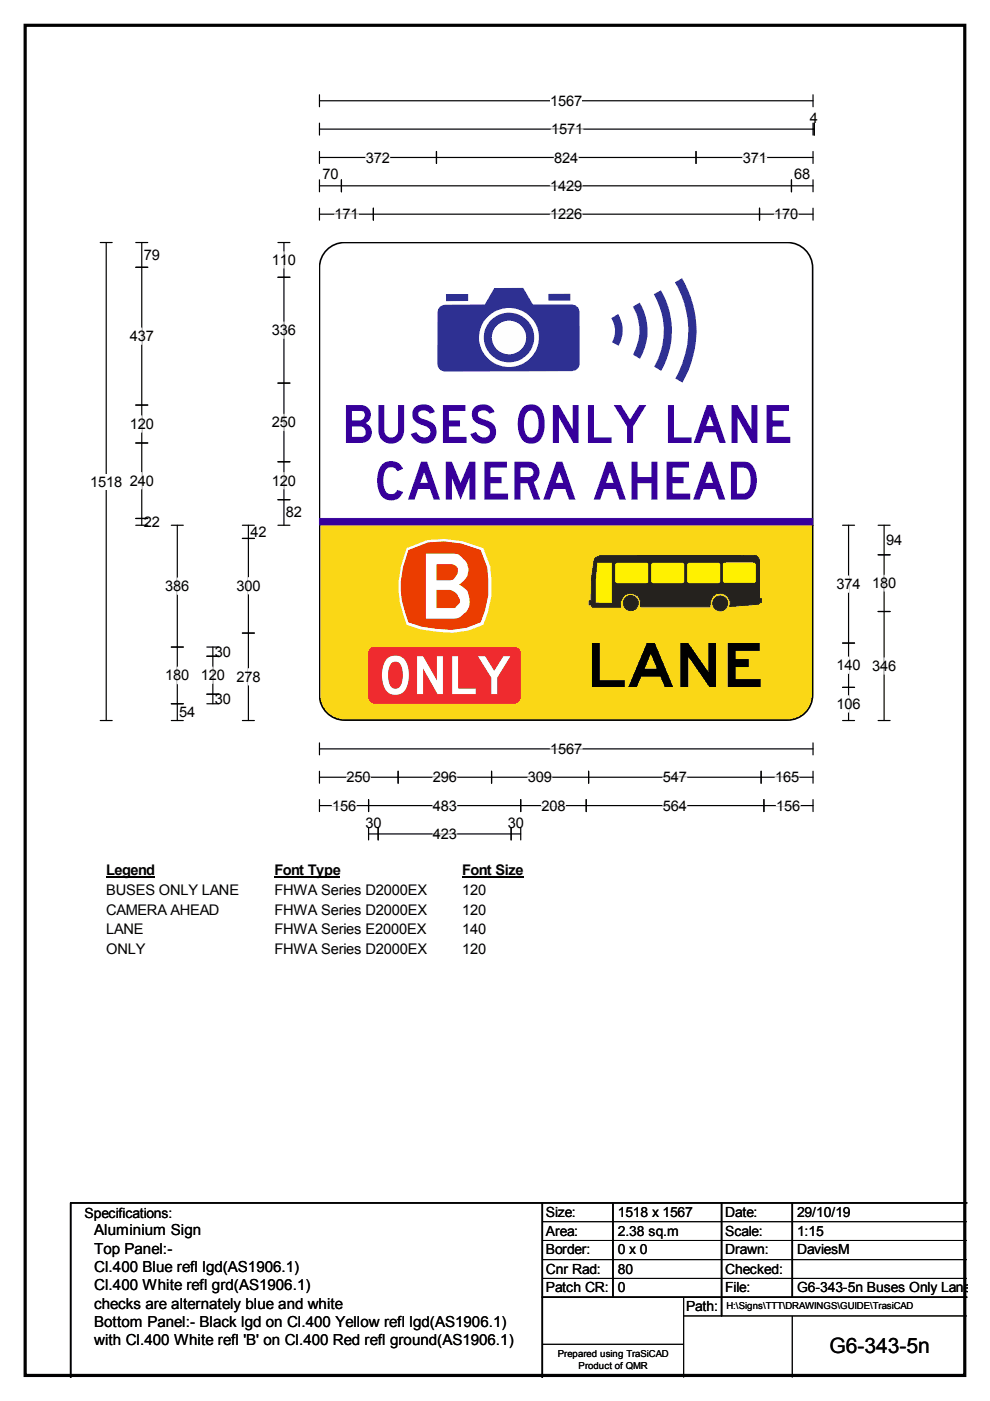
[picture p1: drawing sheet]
<svg xmlns="http://www.w3.org/2000/svg" width="210mm" height="297mm" viewBox="0 0 210 297" stroke-linecap="round" stroke-linejoin="round" font-family="sans-serif">
<path d="M5.3 5.4h199.3v286.2h-199.3z" fill="none" stroke="#000" stroke-width=".68"/>
<path d="M67.7 21.4h104.7M67.7 20.1v2.5M172.4 20.1v2.5" fill="none" stroke="#000" stroke-width=".25"/>
<path d="M116.7 19.7h6.7v3.4h-6.7z" fill="#fff"/>
<g fill="none" stroke="#000" stroke-width=".25">
<path d="M67.7 27.4h104.9M67.7 26.1v2.5M67.7 32.1v2.6M67.7 38.1v2.6M67.7 33.4h104.7M67.7 39.4h104.7M72.4 38.1v2.6M92.5 32.1v2.6M147.6 32.1v2.6M167.8 38.1v2.6M172.4 26.1v2.5M172.4 32.1v2.6"/>
<path d="M172.4 38.1v2.6M172.6 26.1v2.5M21.3 51.4h2.5M22.5 51.4v101.4M67.7 44.1v2.6M67.7 45.4h104.7M79.2 44.1v2.6M161 44.1v2.6M172.4 44.1v2.6M21.3 152.8h2.5M67.7 157.5v2.5M67.7 158.8h104.7"/>
<path d="M172.4 157.5v2.5M67.7 163.5v2.6M67.7 169.5v2.6M67.7 164.8h104.7M67.7 170.8h104.7M78.1 169.5v2.6M78.1 175.5v2.6M78.1 176.8h32.3M80.2 175.5v2.6M84.4 163.5v2.6M104.2 163.5v2.6M108.4 175.5v2.6"/>
<path d="M110.4 169.5v2.6M110.4 175.5v2.6M124.3 169.5v2.6M124.8 163.5v2.6M161.4 163.5v2.6M162 169.5v2.6M172.4 163.5v2.6M172.4 169.5v2.6"/>
</g>
<g fill="none" stroke="#fff" stroke-width=".25">
<path d="M77.6 33.4h5M116.7 39.4h6.7M116.8 27.4h6.8M117.5 33.4h5.1M157.5 33.4h5.1M71 45.4h5M116.7 45.4h6.7M164.2 45.4h5M116.7 158.8h6.7M70.4 170.8h5.1M73.5 164.8h5.1M91.8 164.8h5.1"/>
<path d="M91.8 170.8h5.1M91.8 176.8h5.1M111.9 164.8h5.1M114.8 170.8h5.1M140.5 164.8h5.1M140.5 170.8h5.1M164.3 164.8h5.1M164.6 170.8h5.1"/>
</g>
<path d="M19.1 100.4h6.7v3.4h-6.7z" fill="#fff"/>
<g fill="none" stroke="#000" stroke-width=".25">
<path d="M28.8 51.4h2.5M28.8 56.7h2.5M30.1 51.4v60M58.9 51.4h2.6M58.9 58.8h2.6M60.2 51.4v60M28.8 85.9h2.5M28.8 93.9h2.5M58.9 81.2h2.6M58.9 97.9h2.6M28.8 109.9h2.5M28.8 111.4h2.5"/>
<path d="M36.3 111.4h2.6M37.6 111.4v41.4M51.4 111.4h2.5M51.4 114.2h2.5M52.7 111.4v41.4M58.9 111.4h2.6M58.9 105.9h2.6M178.6 111.4h2.6M179.9 111.4v41.4M186.2 111.4h2.5M186.2 117.6h2.5M187.5 111.4v41.4"/>
<path d="M36.3 137.2h2.6M43.9 137.2h2.5M43.9 139.1h2.5M45.1 137.2v12M51.4 134.2h2.5M178.6 136.3h2.6M186.2 129.7h2.5M36.3 149.2h2.6M36.3 152.8h2.6M43.9 149.2h2.5M43.9 147.2h2.5M51.4 152.8h2.5"/>
<path d="M178.6 152.8h2.6M178.6 145.7h2.6M186.2 152.8h2.5"/>
</g>
<g fill="none" stroke="#fff" stroke-width=".25">
<path d="M60.2 53.4v3.4M30.1 69.5v3.5M60.2 68.3v3.4M30.1 88.2v3.4M60.2 87.8v3.5M30.1 100.2v3.5M60.2 100.2v3.5M37.6 122.5v3.5M52.7 122.5v3.4M179.9 122.1v3.5M179.9 139.3v3.5M187.5 121.9v3.4"/>
<path d="M187.5 139.5v3.4M37.6 141.4v3.6M45.1 141.4v3.5M52.7 141.8v3.4M179.9 147.5v3.5"/>
</g>
<path d="M22.5 182.8h10.2v3.4h-10.2z" fill="#fff"/>
<path d="M22.5 186h10.3" fill="none" stroke="#000" stroke-width=".34"/>
<path d="M58.2 182.8h13.9v3.4h-13.9z" fill="#fff"/>
<path d="M58.2 186h13.9" fill="none" stroke="#000" stroke-width=".34"/>
<path d="M98 182.8h12.8v3.4h-12.8z" fill="#fff"/>
<path d="M98 186h12.9" fill="none" stroke="#000" stroke-width=".34"/>
<g fill="#fff">
<path d="M22.5 187h28v3.4h-28z"/>
<path d="M58.2 187h32.1v3.4h-32.1z"/>
<path d="M98 187h5v3.4h-5z"/>
<path d="M22.5 191.1h23.9v3.4h-23.9z"/>
<path d="M58.2 191.1h32.1v3.4h-32.1z"/>
<path d="M98 191.1h5v3.4h-5z"/>
<path d="M22.5 195.3h7.8v3.4h-7.8z"/>
<path d="M58.2 195.3h32v3.4h-32z"/>
<path d="M98 195.3h5v3.4h-5z"/>
<path d="M22.5 199.4h8.1v3.4h-8.1z"/>
<path d="M58.2 199.4h32.1v3.4h-32.1z"/>
<path d="M98 199.4h5v3.4h-5z"/>
</g>
<path d="M69.3 53a5.3 5.3 0 0 1 3.8-1.6h93.9a5.3 5.3 0 0 1 5.3 5.4v54.6h-104.6v-54.6a5.3 5.3 0 0 1 1.6-3.8z" fill-rule="evenodd" fill="#fff" stroke="#fff" stroke-width=".21"/>
<path d="M67.7 111.4v-54.6a5.3 5.3 0 0 1 5.4-5.4h93.9a5.3 5.3 0 0 1 5.3 5.4v54.6" fill="none" stroke="#000" stroke-width=".34"/>
<path d="M67.7 111.3h104.6v36a5.3 5.3 0 0 1-5.3 5.4h-93.9a5.3 5.3 0 0 1-5.4-5.4z" fill-rule="evenodd" fill="#fad716" stroke="#fad716" stroke-width=".21"/>
<path d="M67.7 111.3v36a5.3 5.3 0 0 0 5.4 5.4h93.9a5.3 5.3 0 0 0 5.3-5.4v-36" fill="none" stroke="#000" stroke-width=".34"/>
<path d="M93.3 65l1-.4h8.5l2-3.5 6.1-.1 2.1 3.6h8.2a1.56 1.56 0 0 1 1.7 1.4v11.1a1.61 1.61 0 0 1-1.6 1.6l-27 .1a1.57 1.57 0 0 1-1.6-1.6l.1-11.1 .1-.6z" fill-rule="evenodd" fill="#2e3092"/>
<path d="M103.2 67.4a6.3 6.3 0 0 1 9.3-.2 6.3 6.3 0 0 1-.5 9.3 6.3 6.3 0 0 1-9.3-1.3 6.5 6.5 0 0 1-1.1-3.6l.1 1.2a6.2 6.2 0 0 1 1.5-5.4z" fill-rule="evenodd" fill="#fefefe"/>
<circle cx="107.9" cy="71.6" r="5.3" fill="#2e3092"/>
<circle cx="107.9" cy="71.5" r="3.6" fill="#fefefe"/>
<g fill="#2e3092">
<path d="M129.6 67.5l1.5-.9a6.6 6.6 0 0 1 .1 6.7l-1.4-.7a4.9 4.9 0 0 0-.2-5.1z" fill-rule="evenodd"/>
<path d="M134.2 65l1.4-.8a11.7 11.7 0 0 1 .1 11.9l-1.5-.9a10.1 10.1 0 0 0 0-10.2z" fill-rule="evenodd"/>
<path d="M138.6 62.4l1.5-.8a16.9 16.9 0 0 1 .1 17l-1.5-.9a15 15 0 0 0-.1-15.3z" fill-rule="evenodd"/>
<path d="M143.1 59.9l1.5-.9a21.6 21.6 0 0 1 .1 22.1l-1.5-.9a19.9 19.9 0 0 0-.1-20.3z" fill-rule="evenodd"/>
<path d="M94.6 62.4l4.7-.1v1.5h-4.7z" fill-rule="evenodd"/>
<path d="M116.3 62.3h4.6v1.4h-4.6z" fill-rule="evenodd"/>
</g>
<path d="M67.8 110h104.5v1.3h-104.5z" fill="#37009b"/>
<path d="M67.7 109.9h104.6v1.4h-104.6z" fill="none" stroke="#37009b" stroke-width=".21"/>
<path d="M86.2 116.2l4.4-1.7 3.6-.2 3.9 .4 4.4 1.5 1.4 3.9a20.3 20.3 0 0 1-1.4 12.4l-3.2 1.2-3.4 .5-3.4-.3-3.4-.4-2.9-1a20 20 0 0 1 0-16.3z" fill-rule="evenodd" fill="#fefefe"/>
<path d="M86.7 116.7l4.1-1.6 3.3-.2 3.7 .4 4 1.4 1.4 3.6a18.9 18.9 0 0 1-1.4 11.6l-2.9 1.1-3.2 .4-3.1-.2-3.2-.4-2.7-.9a18.6 18.6 0 0 1 0-15.2z" fill-rule="evenodd" fill="#eb3d00" stroke="#eb3d00" stroke-width=".21"/>
<path d="M90.3 117.4v13.8h5.6a3.3 3.3 0 0 0 2.8-1.4 4 4 0 0 0 .1-4.8l-1.5-1.1a3.4 3.4 0 0 0 .7-5.7l-.7-.6-.7-.2zM92.6 119.6h3.1a1.33 1.33 0 0 1 1.4 1.7l-.1 .3a1.91 1.91 0 0 1-1.7 1.4h-2.7zM92.6 125.1h2.7a2.7 2.7 0 0 1 2.1 1.8l.1 .4a3 3 0 0 1-1.1 1.6h-3.8z" fill-rule="evenodd" fill="#fff"/>
<path d="M126.2 118.2l1.1-.4 33.1 .1 .6 .8v8.2h.4v.9h-.4l-.3 .3-6 .5a2.14 2.14 0 0 0-1.5-2.8 2.14 2.14 0 0 0-2.6 1.8l-.1 1h-14.7a2.2 2.2 0 0 0-1.6-2.7 2.2 2.2 0 0 0-2.7 1.8l.1 1h-5.9l-.3-.4-.5-.1v-.8l.4-.1 .1-4.5 .6-4z" fill-rule="evenodd" fill="#25221e" stroke="#25221e" stroke-width=".21"/>
<g fill="#fff100">
<path d="M130.5 119.5l.5-.2 6.2 .1 .3 .3-.1 3.8-.4 .1h-6.2l-.3-.3z" fill-rule="evenodd"/>
<path d="M138.1 119.5l.5-.2 6.2 .1 .3 .3-.1 3.8-.5 .1h-6.2l-.2-.3z" fill-rule="evenodd"/>
<path d="M145.8 119.5l.5-.2 6.1 .1 .3 .3-.1 3.8-.5 .1h-6.1l-.3-.3z" fill-rule="evenodd"/>
<path d="M153.3 119.4l.5-.1h6.2l.2 .3v3.8l-.5 .2-6.2-.1-.2-.3z" fill-rule="evenodd"/>
<path d="M126.7 119.3h3v8.5h-3.4v-4.2z" fill-rule="evenodd"/>
</g>
<g fill="#25221e" stroke="#25221e" stroke-width=".21">
<circle cx="133.7" cy="127.9" r="1.61"/>
<circle cx="152.7" cy="127.9" r="1.58"/>
</g>
<path d="M78.7 137.5l.8-.3h29.5a1.35 1.35 0 0 1 1.3 1.3v9.3a1.35 1.35 0 0 1-1.3 1.3h-29.5a1.35 1.35 0 0 1-1.4-1.3v-9.3l.1-.4z" fill-rule="evenodd" fill="#ef2b2f" stroke="#ef2b2f" stroke-width=".21"/>
<path d="M115 255v37M130 255v20M153 255v24M168 255v20M205 255h-190v37M115 275h90" fill="none" stroke="#000" stroke-width=".34"/>
<path d="M115 259h90M115 263h90M115 267.1h90M115 271h90M144.9 279h60.1M144.9 275v17M168 279v13M115 285h29.9" fill="none" stroke="#000" stroke-width=".21"/>
<text font-size="13" x="124.3" y="145.7">LANE</text>
<g font-size="11.2" fill="#37009b">
<text x="72.4" y="93.9">BUSES ONLY LANE</text>
<text x="79.2" y="105.9">CAMERA AHEAD</text>
</g>
<text font-size="11.2" fill="#fff" x="80.2" y="147.2">ONLY</text>
<text font-size="4.5" x="175.9" y="286.9">G6-343-5n</text>
<g font-size="3.2">
<text x="20" y="261.9">Aluminium Sign</text>
<text x="20" y="265.8">Top Panel:-</text>
<text x="20" y="269.7">Cl.400 Blue refl lgd(AS1906.1)</text>
<text x="20" y="273.6">Cl.400 White refl grd(AS1906.1)</text>
<text x="20" y="277.5">checks are alternately blue and white</text>
<text x="20" y="281.4">Bottom Panel:- Black lgd on Cl.400 Yellow refl lgd(AS1906.1)</text>
<text x="20" y="285.3">with Cl.400 White refl 'B' on Cl.400 Red refl ground(AS1906.1)</text>
</g>
<g font-size="3.1">
<text x="116.7" y="22.5">1567</text>
<text x="116.8" y="28.5">1571</text>
<text x="171.7" y="26">4</text>
<text x="77.6" y="34.5">372</text>
<text x="117.5" y="34.5">824</text>
<text x="157.5" y="34.5">371</text>
<text x="68.4" y="38">70</text>
<text x="116.7" y="40.5">1429</text>
<text x="168.4" y="38">68</text>
<text x="71" y="46.5">171</text>
<text x="116.7" y="46.5">1226</text>
<text x="164.2" y="46.5">170</text>
<text x="30.5" y="55.1">79</text>
<text x="57.7" y="56.2">110</text>
<text x="57.7" y="71.1">336</text>
<text x="27.5" y="72.3">437</text>
<text x="27.5" y="91">120</text>
<text x="57.7" y="90.6">250</text>
<text x="19.1" y="103.2">1518</text>
<text x="27.5" y="103">240</text>
<text x="57.7" y="103">120</text>
<text x="30.5" y="111.7">22</text>
<text x="53.1" y="113.8">42</text>
<text x="60.6" y="109.7">82</text>
<text x="187.9" y="115.6">94</text>
<text x="35.1" y="125.3">386</text>
<text x="50.1" y="125.3">300</text>
<text x="177.4" y="124.9">374</text>
<text x="184.9" y="124.7">180</text>
<text x="45.6" y="139.2">30</text>
<text x="177.4" y="142.1">140</text>
<text x="184.9" y="142.3">346</text>
<text x="35.1" y="144.2">180</text>
<text x="42.6" y="144.2">120</text>
<text x="45.6" y="149.3">30</text>
<text x="50.1" y="144.6">278</text>
<text x="38" y="152">54</text>
<text x="177.4" y="150.3">106</text>
<text x="116.7" y="159.9">1567</text>
<text x="73.5" y="165.9">250</text>
<text x="91.8" y="165.9">296</text>
<text x="111.9" y="165.9">309</text>
<text x="140.5" y="165.9">547</text>
<text x="164.3" y="165.9">165</text>
<text x="70.4" y="171.9">156</text>
<text x="91.8" y="171.9">483</text>
<text x="114.8" y="171.9">208</text>
<text x="140.5" y="171.9">564</text>
<text x="164.6" y="171.9">156</text>
<text x="77.5" y="175.5">30</text>
<text x="91.8" y="177.9">423</text>
<text x="107.7" y="175.5">30</text>
<text x="22.5" y="185.5">Legend</text>
<text x="58.2" y="185.5">Font Type</text>
<text x="98" y="185.5">Font Size</text>
<text x="22.5" y="189.8">BUSES ONLY LANE</text>
<text x="58.2" y="189.8">FHWA Series D2000EX</text>
<text x="98" y="189.8">120</text>
<text x="22.5" y="193.9">CAMERA AHEAD</text>
<text x="58.2" y="193.9">FHWA Series D2000EX</text>
<text x="98" y="193.9">120</text>
<text x="22.5" y="198.1">LANE</text>
<text x="22.5" y="202.2">ONLY</text>
<text x="58.2" y="198.1">FHWA Series E2000EX</text>
<text x="58.2" y="202.2">FHWA Series D2000EX</text>
<text x="98" y="198.1">140</text>
<text x="98" y="202.2">120</text>
</g>
<g font-size="3">
<text x="17.9" y="258.3">Specifications:</text>
<text x="115.7" y="258">Size:</text>
<text x="115.7" y="262">Area:</text>
<text x="131" y="258">1518 x 1567</text>
<text x="131" y="262">2.38 sq.m</text>
<text x="153.8" y="258">Date:</text>
<text x="153.8" y="262">Scale:</text>
<text x="169" y="258">29/10/19</text>
<text x="169" y="262">1:15</text>
<text x="115.7" y="266">Border:</text>
<text x="131" y="266">0 x 0</text>
<text x="153.8" y="266">Drawn:</text>
<text x="169" y="266">DaviesM</text>
<text x="115.7" y="270">Cnr Rad:</text>
<text x="115.7" y="274">Patch CR:</text>
<text x="131" y="270">80</text>
<text x="131" y="274">0</text>
<text x="153.8" y="270">Checked:</text>
<text x="153.8" y="274">File:</text>
<text x="169" y="274">G6-343-5n Buses Only Lane</text>
<text x="145.5" y="278">Path:</text>
</g>
<g font-size="2">
<text x="154" y="277.6">H:\Signs\TTT\DRAWINGS\GUIDE\TrasiCAD</text>
<text x="118.3" y="287.8">Prepared using TraSiCAD</text>
<text x="122.7" y="290.3">Product of QMR</text>
</g>
</svg>
